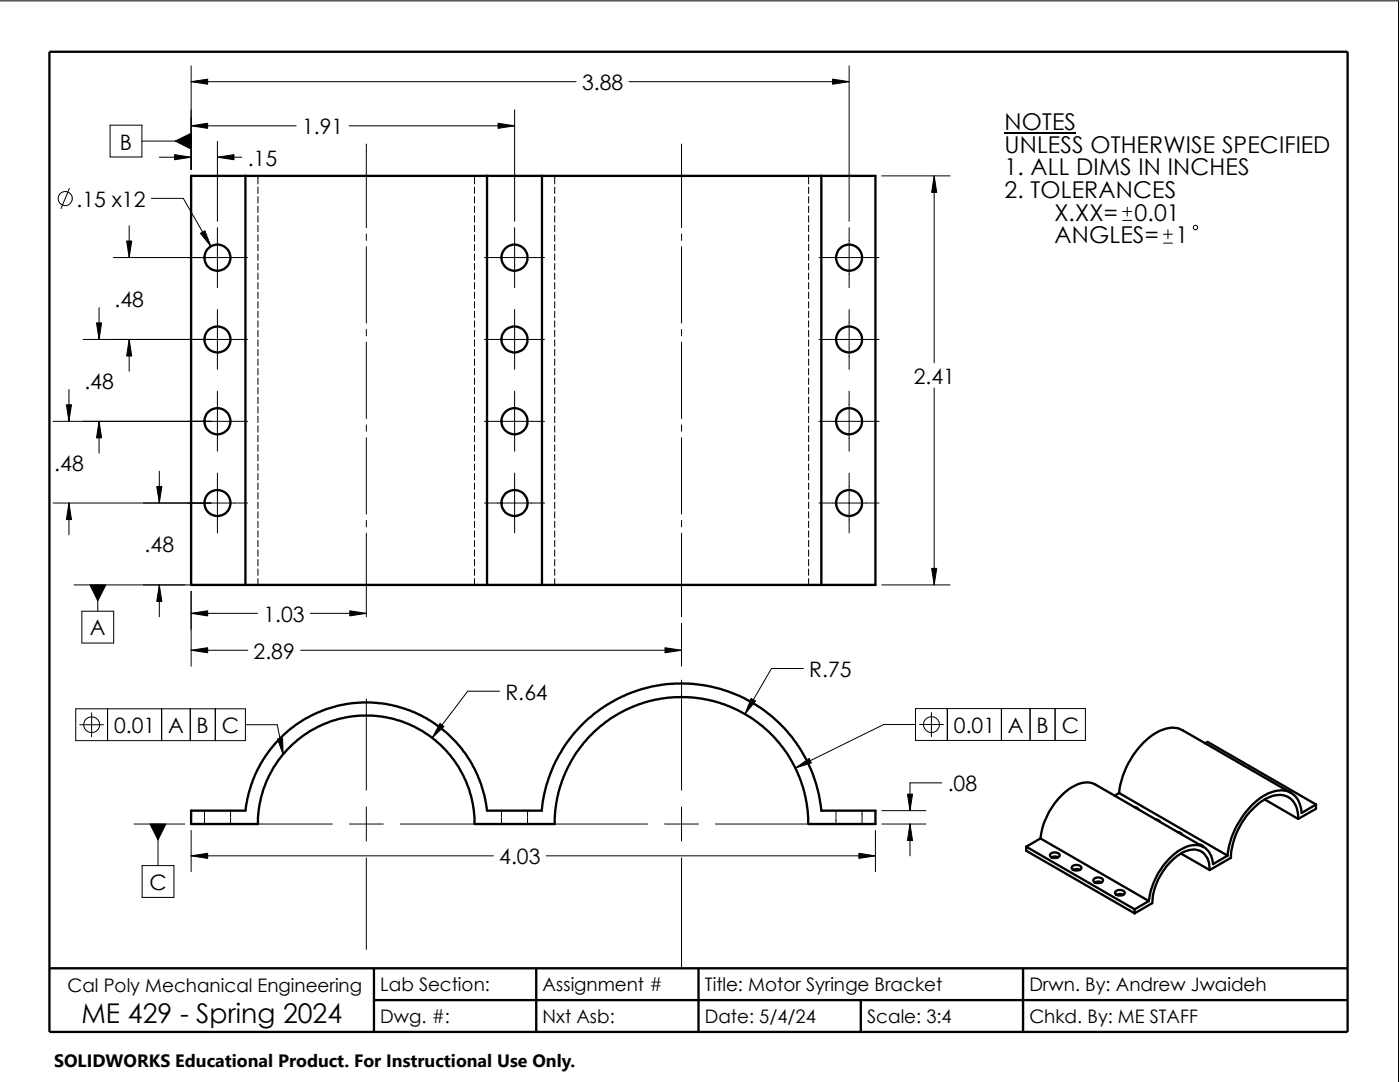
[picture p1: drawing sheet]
<svg xmlns="http://www.w3.org/2000/svg" width="279mm" height="216mm" viewBox="0 0 279 216" stroke-linecap="round" stroke-linejoin="round" font-family="sans-serif">
<g fill="none" stroke="#000" stroke-width=".2">
<path d="M-.1 .2h279.2v215.7M38.1 13.1v20.7M38.1 16.3h76.9M125.5 16.3h44M169.5 13.1v31.1M13.8 37.6l-1.6 4M22 25h6.3v6.3h-6.3zM28.3 28.2h9.8M30.2 39.6h6.4l5.5 9.5M31.8 31.4h6.3M38.1 25.1h21M43.4 28.2v16"/>
<path d="M43.4 31.4h4.9M51.5 35.1v1.6M51.5 37.3v1.3M51.5 39.2v1.3M69.7 25.1h33M73.1 28.7v16.7M94.7 35.1v1.6M94.7 37.3v1.3M94.7 39.2v1.3M102.7 21.9v22.3M110.7 35.1v1.6M110.7 37.3v1.3"/>
<path d="M110.7 39.2v1.3M136 28.7v16.7M161.4 35.1v1.6M161.4 37.3v1.3M161.4 39.2v1.3M176 35.1h13.6M186.4 35.1v37.3M22.6 51.4h26.8M25.8 45v6.4M43.4 45.4v12M51.5 41.1v1.3M51.5 43.1v1.2"/>
<path d="M51.5 45v1.2M51.5 46.9v1.2M51.5 48.8v1.2M51.5 50.7v1.2M51.5 52.6v1.2M51.5 54.5v1.3M51.5 56.4v1.3M51.5 58.3v1.3M73.1 46.7v1.3M73.1 49.2v15.3M94.7 41.1v1.3M94.7 43.1v1.2"/>
<path d="M94.7 45v1.2M94.7 46.9v1.2M94.7 48.8v1.2M94.7 50.7v1.2M94.7 52.6v1.2M94.7 54.5v1.3M94.7 56.4v1.3M94.7 58.3v1.3M96.7 51.4h12M102.7 45.4v12M110.7 41.1v1.3M110.7 43.1v1.2"/>
<path d="M110.7 45v1.2M110.7 46.9v1.2M110.7 48.8v1.2M110.7 50.7v1.2M110.7 52.6v1.2M110.7 54.5v1.3M110.7 56.4v1.3M110.7 58.3v1.3M136 46.7v1.3M136 49.2v15.3M161.4 41.1v1.3M161.4 43.1v1.2"/>
<path d="M161.4 45v1.2M161.4 46.9v1.2M161.4 48.8v1.2M161.4 50.7v1.2M161.4 52.6v1.2M161.4 54.5v1.3M161.4 56.4v1.3M161.4 58.3v1.3M163.4 51.4h12M169.5 45.4v12M224.1 44h1.7M224.1 42.2h1.7"/>
<path d="M225 41.3v1.8M232.2 48.5h1.8M232.2 46.7h1.8M233.1 45.8v1.8M13.8 77.7v6.4M16.6 67.7h32.8M19.8 61.4v6.3M25.8 67.7v6.4M43.4 61.8v11.9M43.4 78.1v11.9M51.5 60.2v1.3M51.5 62.1v1.3"/>
<path d="M51.5 64v1.3M51.5 65.9v1.3M51.5 67.8v1.3M51.5 69.7v1.3M51.5 71.6v1.3M51.5 73.5v1.3M51.5 75.4v1.3M51.5 77.3v1.3M51.5 79.2v1.3M73.1 65.7v1.3M73.1 68.3v15.2M94.7 60.2v1.3"/>
<path d="M94.7 62.1v1.3M94.7 64v1.3M94.7 65.9v1.3M94.7 67.8v1.3M94.7 69.7v1.3M94.7 71.6v1.3M94.7 73.5v1.3M94.7 75.4v1.3M94.7 77.3v1.3M94.7 79.2v1.3M96.7 67.7h12M102.7 61.8v11.9"/>
<path d="M102.7 78.1v11.9M110.7 60.2v1.3M110.7 62.1v1.3M110.7 64v1.3M110.7 65.9v1.3M110.7 67.8v1.3M110.7 69.7v1.3M110.7 71.6v1.3M110.7 73.5v1.3M110.7 75.4v1.3M110.7 77.3v1.3M110.7 79.2v1.3"/>
<path d="M136 65.7v1.3M136 68.3v15.2M161.4 60.2v1.3M161.4 62.1v1.3M161.4 64v1.3M161.4 65.9v1.3M161.4 67.8v1.3M161.4 69.7v1.3M161.4 71.6v1.3M161.4 73.5v1.3M161.4 75.4v1.3M161.4 77.3v1.3"/>
<path d="M161.4 79.2v1.3M163.4 67.7h12M169.5 61.8v11.9M169.5 78.1v11.9M186.4 77.4v39.3M10.6 84.1h38.8M19.8 84.1v6.3M31.8 94v6.4M43.4 94.4v11.9M51.5 81.2v1.2M51.5 83.1v1.2M51.5 85v1.2"/>
<path d="M51.5 86.9v1.2M51.5 88.8v1.2M51.5 90.7v1.2M51.5 92.6v1.3M51.5 94.5v1.3M51.5 96.4v1.3M51.5 98.3v1.3M73.1 84.8v1.3M73.1 87.3v15.3M94.7 81.2v1.2M94.7 83.1v1.2M94.7 85v1.2"/>
<path d="M94.7 86.9v1.2M94.7 88.8v1.2M94.7 90.7v1.2M94.7 92.6v1.3M94.7 94.5v1.3M94.7 96.4v1.3M94.7 98.3v1.3M96.7 84.1h12M102.7 94.4v11.9M110.7 81.2v1.2M110.7 83.1v1.2M110.7 85v1.2"/>
<path d="M110.7 86.9v1.2M110.7 88.8v1.2M110.7 90.7v1.2M110.7 92.6v1.3M110.7 94.5v1.3M110.7 96.4v1.3M110.7 98.3v1.3M136 84.8v1.3M136 87.3v15.3M161.4 81.2v1.2M161.4 83.1v1.2M161.4 85v1.2"/>
<path d="M161.4 86.9v1.2M161.4 88.8v1.2M161.4 90.7v1.2M161.4 92.6v1.3M161.4 94.5v1.3M161.4 96.4v1.3M161.4 98.3v1.3M163.4 84.1h12M169.5 94.4v11.9M10.6 100.4h38.8M13.8 100.4v6.3M14.8 116.7h92.1"/>
<path d="M19.5 116.7v5.3M31.8 116.7v6.4M38.1 118v14.9M51.5 100.2v1.3M51.5 102.1v1.3M51.5 104v1.3M51.5 105.9v1.3M51.5 107.8v1.3M51.5 109.7v1.3M51.5 111.6v1.3M51.5 113.5v1.3M51.5 115.4v1.3"/>
<path d="M73.1 103.8v1.3M73.1 106.4v16.7M94.7 100.2v1.3M94.7 102.1v1.3M94.7 104v1.3M94.7 105.9v1.3M94.7 107.8v1.3M94.7 109.7v1.3M94.7 111.6v1.3M94.7 113.5v1.3M94.7 115.4v1.3M96.7 100.4h12"/>
<path d="M110.7 100.2v1.3M110.7 102.1v1.3M110.7 104v1.3M110.7 105.9v1.3M110.7 107.8v1.3M110.7 109.7v1.3M110.7 111.6v1.3M110.7 113.5v1.3M110.7 115.4v1.3M136 103.8v1.3M136 106.4v16.7M161.4 100.2v1.3"/>
<path d="M161.4 102.1v1.3M161.4 104v1.3M161.4 105.9v1.3M161.4 107.8v1.3M161.4 109.7v1.3M161.4 111.6v1.3M161.4 113.5v1.3M161.4 115.4v1.3M163.4 100.4h12M176 116.7h13.6M16.3 122h6.4v6.3h-6.4zM38.1 122.4h13.3"/>
<path d="M38.1 129.8h11.3M60 129.8h76M61.9 122.4h11.2M73.1 139.4v18.2M99.7 137.9h-6.4l-7.1 9.4M136 124.3v8.6M136 135.7v21.9M160.3 133.4h-6.3l-5.3 9.1M15.1 141.4h33.9v6.4h-33.9zM15.9 144.6h4.8M18.3 142.2v4.8M21.5 141.4v6.4"/>
<path d="M32.3 141.4v6.4M38 141.4v6.4M43 141.4v6.4M49 144.6h6.3l1.2 6M182.7 141.4h33.9v6.3h-33.9zM182.7 144.6h-6.3l-17.7 8.6M183.5 144.6h4.8M185.9 142.2v4.8M188 156.2h-6.4v5.6M189.1 141.4v6.3M199.9 141.4v6.3M205.6 141.4v6.3"/>
<path d="M210.6 141.4v6.3M26.8 164.4h10.1M28.4 172.7h6.3v6.4h-6.3zM31.5 164.4v8.3M38.1 165.7v8.2M38.1 170.8h60.4M40.8 161.8v1.2M40.8 163.2v1.2M46 161.8v1.2M46 163.2v1.2M48.1 164.4h18.2M69.7 164.4h6.8"/>
<path d="M73.1 161v6.8M73.1 171.2v18.2M79.9 164.4h18.2M100.1 161.8v1.2M100.1 163.2v1.2M105.3 161.8v1.2M105.3 163.2v1.2M107.3 164.4h21.9M109 170.8h65.7M132.6 164.4h6.8M136 161v6.8M136 171.2v22"/>
<path d="M142.8 164.4h22M166.8 161.8v1.2M166.8 163.2v1.2M172 161.8v1.2M172 163.2v1.2M174.7 165.7v8.2M176 164.4h8.8M176 161.8h8.8M181.6 164.4v6.4"/>
<circle cx="13" cy="39.6" r="1.41"/>
<circle cx="238.6" cy="45.4" r=".44"/>
<circle cx="18.3" cy="144.6" r="1.59"/>
<circle cx="185.9" cy="144.6" r="1.59"/>
</g>
<g fill="none" stroke="#000" stroke-width=".47">
<path d="M9.9 10.3h259v195.6h-259zM49 35.1h48.2M49 35.1h-10.9v81.6h10.9M49 35.1v81.6M97.2 35.1v81.6M97.2 35.1h11M108.2 35.1v81.6M108.2 35.1h55.7M163.9 35.1h10.8v81.6h-10.8M163.9 35.1v81.6M49 116.7h48.2M97.2 116.7h11"/>
<path d="M108.2 116.7h55.7M223.4 158.2l21.6 12.5M223.4 158.2l-.9 .5M240.5 148.3l.5-.3 21.6 12.5M252.4 159.5l6.7 3.9M257.6 158.2l-21.6-12.5a4.9 4.9 0 0 0-5 .4 16.5 16.5 0 0 0-7.6 12.1M108.1 161.7l.4-2.5a28 28 0 0 1 28.8-22.8 28 28 0 0 1 26.6 25.4h10.8v2.6h-13.3M108.2 161.8h-11l-.5-3-.8-2.5-.9-2.2a24.2 24.2 0 0 0-25.9-13.6 24.2 24.2 0 0 0-20.1 21.3h-10.9v2.6h13.4v-1.8l.4-2.4 .6-2.3 .8-2.3 1.4-2.6 .8-1.3 2.7-3 1.2-1 2.3-1.7 1.9-1.1 2.2-.9 2.3-.7 2.3-.4 4-.1 3.7 .5 3.8 1.3 2.6 1.4 1.3 .9 3 2.6 1 1.2 1.7 2.3 1.6 3.1 .6 1.8 .6 2.3 .4 4.2M161.3 164.4l-.1-2.5-.6-3.7-1.1-3.2-1-2.3a25.3 25.3 0 0 0-28.5-12.9 25.3 25.3 0 0 0-19.3 24.6h-16M204.8 169l21.6 12.4M204.8 169v.8l21.6 12.4M207.6 167.3l21.7 12.5"/>
<path d="M207.6 167.3l-2.8 1.7M207.6 167.3a14.3 14.3 0 0 1 6.7-10.4 4.3 4.3 0 0 1 4.3-.4l21.6 12.5M209.6 170.4a1.21 1.21 0 0 1 1.9 .3 1.22 1.22 0 0 1-1.9 0zM209.8 171.1a1.35 1.35 0 0 1 1.4 0M214 172.9a1.21 1.21 0 0 1 1.8 .3 1.22 1.22 0 0 1-1.9 0zM214.2 173.6a1.43 1.43 0 0 1 1.3 0M218.4 175.3a1.29 1.29 0 0 1 1.7 .3 .8 .8 0 0 1-1.1 .6 .55 .55 0 0 1-.7-.2 .55 .55 0 0 1 .1-.7zM218.5 176.1a1.43 1.43 0 0 1 1.3 0M222.7 177.8a1.14 1.14 0 0 1 1.8 .4 1.16 1.16 0 0 1-2-.1zM222.8 178.6a1.43 1.43 0 0 1 1.4 0M226.4 161l.5 .2 .3 .3M229.3 179.8l-2.9 1.6"/>
<path d="M230.7 163.5l.5 .2 .3 .3M235 166l.6 .2 .2 .3M235.7 170.3l5.7 3.3M239.4 168.5l.5 .2 .3 .3M241.4 173.6a3.7 3.7 0 0 0-2.7-4.1 6.9 6.9 0 0 0-5.6 3.1 12.8 12.8 0 0 0-3.1 7.6l-3.6 2M245 170.7l-2.9 1.7a3.7 3.7 0 0 0-1.9-3.4 3.7 3.7 0 0 0-3.9 .2 14.1 14.1 0 0 0-7 10.6M259.1 163.4a4.2 4.2 0 0 0-3.1-4.7 7.4 7.4 0 0 0-6 2.8 14.8 14.8 0 0 0-4.3 9.7l-4.3 2.4M262.6 160.5l-2.8 1.7a4.3 4.3 0 0 0-3.3-4.4 8 8 0 0 0-6.6 2.9 17 17 0 0 0-4.9 10M262.6 160.5v.9l-3.5 2M9.9 193.2h259M74.6 193.2v12.7M74.6 199.6h194.3"/>
<path d="M107 193.2v12.7M139.4 193.2v12.7M171.8 199.6v6.3M204.2 193.2v12.7M226.4 181.4v.8"/>
<circle cx="43.4" cy="51.4" r="2.61"/>
<circle cx="102.7" cy="51.4" r="2.61"/>
<circle cx="169.4" cy="51.4" r="2.61"/>
<circle cx="43.4" cy="67.7" r="2.59"/>
<circle cx="102.7" cy="67.7" r="2.59"/>
<circle cx="169.4" cy="67.7" r="2.59"/>
<circle cx="43.4" cy="84.1" r="2.61"/>
<circle cx="102.7" cy="84.1" r="2.61"/>
<circle cx="169.4" cy="84.1" r="2.61"/>
<circle cx="43.4" cy="100.4" r="2.59"/>
<circle cx="102.7" cy="100.4" r="2.59"/>
<circle cx="169.4" cy="100.4" r="2.59"/>
</g>
<g fill="#000" stroke="#000" stroke-width=".2">
<path d="M38.1 16.3l3.3-.5v1zM166.2 15.8l3.3 .5-3.3 .5zM34.8 30.9l3.3 .5-3.3 .5zM38.1 25.1l3.3-.5v1zM35 28.2l3.1-1.6v3.2zM43.4 31.4l3.3-.5v1zM99.4 24.6l3.3 .5-3.3 .5zM186.4 35.1l.5 3.3h-1zM25.3 48.1h1l-.5 3.3zM40 46.6l.9-.5 1.2 3zM19.3 64.4h1l-.5 3.3zM25.8 67.7l.5 3.3h-1z"/>
<path d="M13.3 80.8h1l-.5 3.3zM19.8 84.1l.5 3.3h-1zM13.8 100.4l.5 3.3h-1zM17.9 116.7h3.2l-1.6 3.2zM31.3 97.1h1l-.5 3.3zM31.8 116.7l.5 3.3h-1zM185.9 113.4h1l-.5 3.3zM38.1 122.4l3.3-.5v1zM38.1 129.8l3.3-.6v1.1zM69.8 121.9l3.3 .5-3.3 .5zM132.7 129.2l3.3 .6-3.3 .5zM55.4 147.4l1-.1 .1 3.3z"/>
<path d="M87.8 144.4l.8 .5-2.4 2.4zM149.9 139.4l.9 .5-2.1 2.6zM158.7 153.2l2.8-1.9 .4 .9zM29.9 164.4h3.2l-1.6 3.2zM38.1 170.8l3.3-.5v1zM171.4 170.3l3.3 .5-3.3 .5zM181.6 164.4l.5 3.3h-1zM181.1 158.5h1l-.5 3.3z"/>
</g>
<path d="M200.4 26.5h14.4" fill="none" stroke="#000" stroke-width=".25"/>
<path d="M10.8 209.2h104.1v6.7h-104.1z" fill="#fff"/>
<text font-size="5.4" x="16.3" y="204">ME 429 - Spring 2024</text>
<g font-size="4.6">
<text x="200.4" y="26">NOTES</text>
<text x="200.4" y="30.5">UNLESS OTHERWISE SPECIFIED</text>
<text x="200.4" y="35">1. ALL DIMS IN INCHES</text>
<text x="200.4" y="39.5">2. TOLERANCES</text>
<text x="210.4" y="44.1">X.XX=</text>
<text x="226.4" y="44.1">0.01</text>
<text x="210.4" y="48.6">ANGLES=</text>
<text x="234.6" y="48.6">1</text>
</g>
<g font-size="4.2">
<text x="116.2" y="18">3.88</text>
<text x="23.9" y="29.8">B</text>
<text x="60.3" y="26.8">1.91</text>
<text x="49.4" y="33.1">.15</text>
<text x="15.3" y="41.2">.15 x12</text>
<text x="22.8" y="61.3">.48</text>
<text x="16.8" y="77.6">.48</text>
<text x="182.4" y="76.6">2.41</text>
<text x="10.8" y="93.9">.48</text>
<text x="28.9" y="110.2">.48</text>
<text x="52.6" y="124.1">1.03</text>
<text x="17.9" y="126.8">A</text>
<text x="50.6" y="131.4">2.89</text>
<text x="161.5" y="135">R.75</text>
<text x="100.9" y="139.6">R.64</text>
<text x="22.8" y="146.3">0.01</text>
<text x="33.5" y="146.3">A</text>
<text x="39.2" y="146.3">B</text>
<text x="44.3" y="146.3">C</text>
<text x="190.4" y="146.3">0.01</text>
<text x="201.2" y="146.3">A</text>
<text x="206.9" y="146.3">B</text>
<text x="211.9" y="146.3">C</text>
<text x="189.1" y="157.9">.08</text>
<text x="99.6" y="172.5">4.03</text>
<text x="29.8" y="177.6">C</text>
</g>
<g font-size="3.7">
<text x="13.5" y="197.9">Cal Poly Mechanical Engineering</text>
<text x="75.9" y="197.8">Lab Section:</text>
<text x="108.3" y="197.8">Assignment #</text>
<text x="140.7" y="197.8">Title: Motor Syringe Bracket</text>
<text x="205.4" y="197.8">Drwn. By: Andrew Jwaideh</text>
<text x="75.9" y="204.2">Dwg. #:</text>
<text x="108.3" y="204.2">Nxt Asb:</text>
<text x="140.7" y="204.2">Date: 5/4/24</text>
<text x="173.1" y="204.2">Scale: 3:4</text>
<text x="205.4" y="204.2">Chkd. By: ME STAFF</text>
</g>
<text font-size="3.6" x="10.8" y="213">SOLIDWORKS Educational Product. For Instructional Use Only.</text>
</svg>
